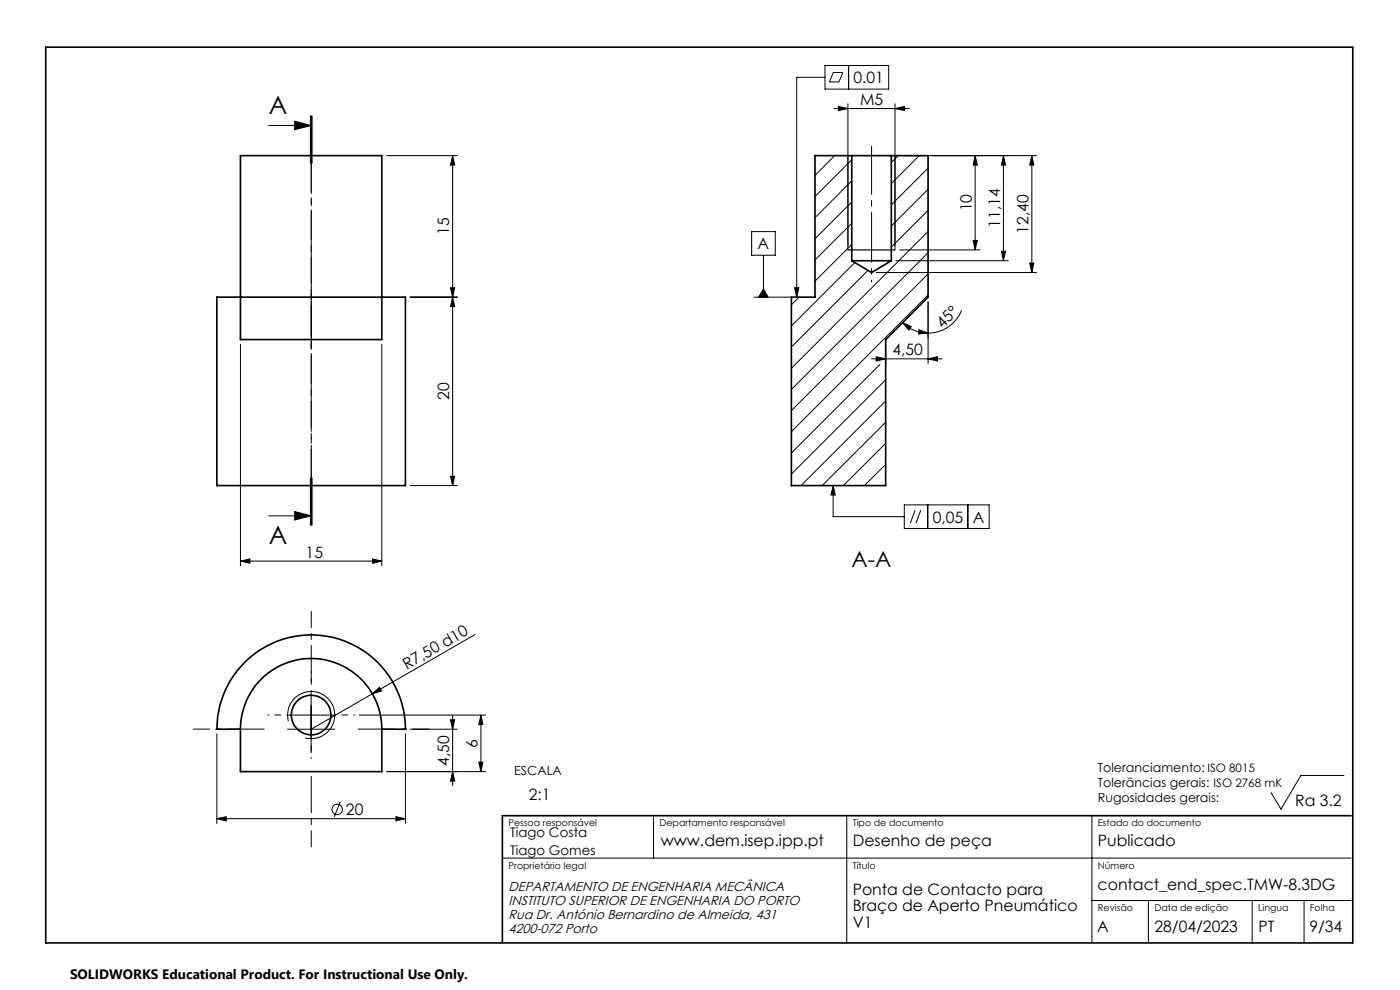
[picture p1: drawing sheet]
<svg xmlns="http://www.w3.org/2000/svg" width="297mm" height="210mm" viewBox="0 0 297 210" stroke-linecap="round" stroke-linejoin="round" font-family="sans-serif">
<g fill="none" stroke="#000" stroke-width=".35">
<path d="M9.7 10h277.3v190h-277.3zM51 33h30v39h-30zM180.7 33h8.4M180.7 33h-7.8v30h-5v40h20v-31l9-9v-30h-7.8M180.7 33v22.3M189.1 33v22.3M180.7 55.3h8.4M180.7 55.3l4.2 2.5 4.2-2.5M46 63h40v40h-40zM51 154.7a15 15 0 0 1 15-15 15 15 0 0 1 15 15M51 154.7h-5a20 20 0 0 1 20-20 20 20 0 0 1 20 20h-5M51 154.7v9h30v-9"/>
<path d="M286.6 173h-180v27"/>
<circle cx="66" cy="151.7" r="4.2"/>
</g>
<g fill="none" stroke="#000" stroke-width=".21">
<path d="M175 13.9h13.5v5h-13.5zM175 16.4h-6v46.6M176.8 15.4h2l-.8 2h-2zM180 13.9v5M57 26.6h9M62.5 25.7l3.5 .9-3.5 .9zM65.8 24.6v10M66 24.6v10M66.2 24.6v10M82 33h15M96 33v70M96 33l.4 2h-.8z"/>
<path d="M176.9 23h16M177.1 33l-4.2 4.2M177.9 22.6l2 .4-2 .5zM179.9 22v31M180.7 33.9l-7.8 7.8M180.7 38.4l-7.8 7.8M189.9 23l2-.4v.9zM189.9 22v31M190.5 33l-1.4 1.5M190.9 33h29M195 33l-5.9 5.9M196.9 35.7l-7.8 7.8"/>
<path d="M206.9 33v20M206.9 33l.4 2h-.9zM212.9 33v22.3M212.9 33l.4 2h-.9zM218.9 33l.4 2h-.9zM218.9 33v24.8M159.5 49.1h5v5h-5zM162 54.1v8.9M180.7 42.9l-7.8 7.8M180.7 47.4l-7.8 7.8M180.7 51.8l-7.8 7.8M181.3 55.7l-13.4 13.4"/>
<path d="M184.2 57.4l-16.3 16.2M185.9 57.8h34M190.1 55.3h23.8M190.9 53h17M196.9 40.1l-7.8 7.8M196.9 44.6l-7.8 7.8M196.9 49.1l-29 29M196.9 53.6l-29 29M196.9 58.1l-29 29M206.4 51h.9l-.4 2zM212.4 53.3h.9l-.4 2zM218.4 55.8h.9l-.4 2z"/>
<path d="M51 73v47M81 73v47M87 63h10M95.6 61h.8l-.4 2zM96 63l.4 2h-.8zM159.9 63h8M162 61.3l.9 1.7h-2zM168.6 61h.9l-.5 2zM169.5 63l-1.6 1.7M184.9 76.1h15M185.9 75.7l2 .4-2 .5zM186.7 77.3l-18.8 18.8"/>
<path d="M187.9 73v4.1M191.5 68.4l1.8 .9-.5 .7zM191.5 68.4l.3 .3a7.5 7.5 0 0 0 5.1 2M194.9 69.9l2 .8-2.1 .2zM196.9 76.1l2-.4v.9zM196.9 62.6l-29 29M196.9 64v13.1M204 65.9a7.6 7.6 0 0 1-7.1 4.8M187.9 80.6l-20 20M187.9 85l-18 18M187.9 89.6l-13.5 13.4M187.9 94l-9 9"/>
<path d="M187.9 98.5l-4.5 4.5M51 119l2-.4v.9zM51 119h30M57 109.4h9M62.5 108.5l3.5 .9-3.5 .9zM65.8 101.4v10M66 101.4v10M66.2 101.4v10zM79 118.6l2 .4-2 .5zM87 103h10M95.6 101h.8l-.4 2zM176.7 103v6.6h15.1"/>
<path d="M176.7 103l.5 2h-.9zM191.8 107.1h18v5h-18zM194.1 108.2l-1 2.8M195.3 108.2l-1 2.8M196.8 107.1v5M205.3 107.1v5M100.8 134.6l-21.8 12.6M46 155.7v19M61 154.7h10M61 151.7h10M61.2 153a5 5 0 0 1 4.3-6.3 5 5 0 0 1 5.5 5.4 5 5 0 0 1-6.3 4.4M66 146.7v13"/>
<path d="M76.2 151.7h26.8M79 147.2l1.5-1.4 .5 .8zM79 147.2l-13 7.5M86 155.7v19M87 154.7h10M95.6 152.7h.8l-.4 2zM96 151.7v15M102 151.7v12M102 151.7l.4 2h-.8zM46 173.7l2-.5v.9zM46 173.7h40M72.2 170.1l-1.3 3.2"/>
<path d="M84 173.2l2 .5-2 .4zM96 163.7l.4 2h-.8zM101.6 161.7h.8l-.4 2zM103 163.7h-21M138.6 173v9M179.6 173v27M231.6 173v27M285.1 164.5h-9.1l-4.3 7.2-2.1-3.6M106.6 182h180M231.6 191h55M243.6 191v9M265.6 191v9"/>
<path d="M276.6 191v9"/>
<circle cx="71.5" cy="171.7" r="1.11"/>
</g>
<path d="M179.9 53h10" fill="none" stroke="#000" stroke-width=".25"/>
<path d="M56 154.7h-15M66 144.7v-15M76 154.7h15M66 164.7v15" fill="none" stroke="#000" stroke-width=".21" stroke-dasharray="15.2 1.3 1.3 1.3" stroke-dashoffset="7.5"/>
<path d="M61 151.7h-4.2M66 146.7v-4.2M66 156.7v4.2M71 151.7h4.2" fill="none" stroke="#000" stroke-width=".21" stroke-dasharray="15.2 1.3 1.3 1.3" stroke-dashoffset="15"/>
<path d="M66 24.6v86.8" fill="none" stroke="#000" stroke-width=".21" stroke-dasharray="6.3 1.3 1.3 1.3" stroke-dashoffset=".4"/>
<path d="M184.9 55.3v-24.3" fill="none" stroke="#000" stroke-width=".21" stroke-dasharray="15.2 1.3 1.3 1.3" stroke-dashoffset="5"/>
<path d="M184.9 55.3v4.5" fill="none" stroke="#000" stroke-width=".21" stroke-dasharray="15.2 1.3 1.3 1.3" stroke-dashoffset="14.9"/>
<path d="M66 61v44" fill="none" stroke="#000" stroke-width=".21" stroke-dasharray="15.2 1.3 1.3 1.3" stroke-dashoffset="4.7"/>
<path d="M66 31v43" fill="none" stroke="#000" stroke-width=".21" stroke-dasharray="15.2 1.3 1.3 1.3" stroke-dashoffset="5.2"/>
<g fill="#000">
<path d="M79 147.2l1.5-1.4 .5 .8z"/>
<path d="M62.5 25.7l3.5 .9-3.5 .9zM62.5 108.5l3.5 .9-3.5 .9z"/>
<path d="M177.9 22.6l2 .4-2 .5zM189.9 23l2-.4v.9z"/>
<path d="M212.4 53.3h.9l-.4 2zM212.9 33l.4 2h-.9z"/>
<path d="M96 63l.4 2h-.8zM95.6 101h.8l-.4 2zM96 33l.4 2h-.8zM95.6 61h.8l-.4 2zM102 151.7l.4 2h-.8zM101.6 161.7h.8l-.4 2zM206.9 33l.4 2h-.9zM206.4 51h.9l-.4 2z"/>
<path d="M191.5 68.4l1.8 .9-.5 .7zM194.9 69.9l2 .8-2.1 .2z"/>
<path d="M79 118.6l2 .4-2 .5zM51 119l2-.4v.9zM84 173.2l2 .5-2 .4zM46 173.7l2-.5v.9zM196.9 76.1l2-.4v.9zM185.9 75.7l2 .4-2 .5z"/>
<path d="M176.7 103l.5 2h-.9zM168.6 61h.9l-.5 2zM162 61.3l.9 1.7h-2z"/>
<path d="M96 163.7l.4 2h-.8zM95.6 152.7h.8l-.4 2zM218.4 55.8h.9l-.4 2zM218.9 33l.4 2h-.9z"/>
</g>
<g font-size="5.3">
<text x="57" y="24.3">A</text>
<text x="57" y="115.5">A</text>
</g>
<text font-size="4.7" x="180.7" y="120.3">A-A</text>
<g font-size="3.3">
<text x="181" y="17.6">0.01</text>
<text x="182.4" y="22.3">M5</text>
<text x="206.2" y="44.8" transform="rotate(-90 206.2 44.8)">10</text>
<text x="95.3" y="49.8" transform="rotate(-90 95.3 49.8)">15</text>
<text x="160.7" y="52.9">A</text>
<text x="212.2" y="48.3" transform="rotate(-90 212.2 48.3)">11,14</text>
<text x="218.2" y="49.6" transform="rotate(-90 218.2 49.6)">12,40</text>
<text x="199.9" y="69.7" transform="rotate(-44 199.9 69.7)">45°</text>
<text x="189.3" y="75.4">4,50</text>
<text x="95.3" y="84.8" transform="rotate(-90 95.3 84.8)">20</text>
<text x="197.9" y="110.9">0,05</text>
<text x="206.4" y="110.9">A</text>
<text x="64.8" y="118.3">15</text>
<text x="86.3" y="142.1" transform="rotate(-30 86.3 142.1)">R7,50 d10</text>
<text x="101.3" y="158.6" transform="rotate(-90 101.3 158.6)">6</text>
<text x="95.3" y="162.4" transform="rotate(-90 95.3 162.4)">4,50</text>
<text x="73.4" y="172.9">20</text>
<text x="112.2" y="169.7">2:1</text>
<text x="274.8" y="170.9">Ra 3.2</text>
<text x="140.2" y="179.5">www.dem.isep.ipp.pt</text>
<text x="180.9" y="179.5">Desenho de peça</text>
<text x="232.9" y="179.5">Publicado</text>
<text x="180.9" y="189.8">Ponta de Contacto para</text>
<text x="232.9" y="188.7">contact_end_spec.TMW-8.3DG</text>
<text x="180.9" y="193.3">Braço de Aperto Pneumático</text>
<text x="180.9" y="196.8">V1</text>
<text x="232.8" y="197.7">A</text>
<text x="244.9" y="197.7">28/04/2023</text>
<text x="267" y="197.7">PT</text>
<text x="277.8" y="197.7">9/34</text>
</g>
<text font-size="2.9" x="14.9" y="207.6">SOLIDWORKS Educational Product. For Instructional Use Only.</text>
<g font-size="2.8">
<text x="108.2" y="177.6">Tiago Costa</text>
<text x="108.2" y="181.4">Tiago Gomes</text>
<text x="107.9" y="192">INSTITUTO SUPERIOR DE ENGENHARIA DO PORTO</text>
<text x="107.9" y="189">DEPARTAMENTO DE ENGENHARIA MECÂNICA</text>
<text x="107.9" y="198">4200-072 Porto</text>
<text x="107.9" y="195">Rua Dr. António Bernardino de Almeida, 431</text>
</g>
<g font-size="2.7">
<text x="109.1" y="164.4">ESCALA</text>
<text x="232.9" y="163.8">Toleranciamento: ISO 8015</text>
<text x="232.9" y="167">Tolerâncias gerais: ISO 2768 mK</text>
<text x="232.9" y="170.1">Rugosidades gerais:</text>
</g>
<g font-size="2">
<text x="107.9" y="175.3">Pessoa responsável</text>
<text x="139.9" y="175.3">Departamento responsável</text>
<text x="180.9" y="175.3">Tipo de documento</text>
<text x="232.9" y="175.1">Estado do documento</text>
<text x="107.9" y="184.3">Proprietário legal</text>
<text x="180.9" y="184.3">Título</text>
<text x="232.9" y="184.3">Número</text>
<text x="232.9" y="193.3">Revisão</text>
<text x="244.9" y="193.3">Data de edição</text>
<text x="266.9" y="193.3">Lingua</text>
<text x="277.9" y="193.3">Folha</text>
</g>
</svg>
